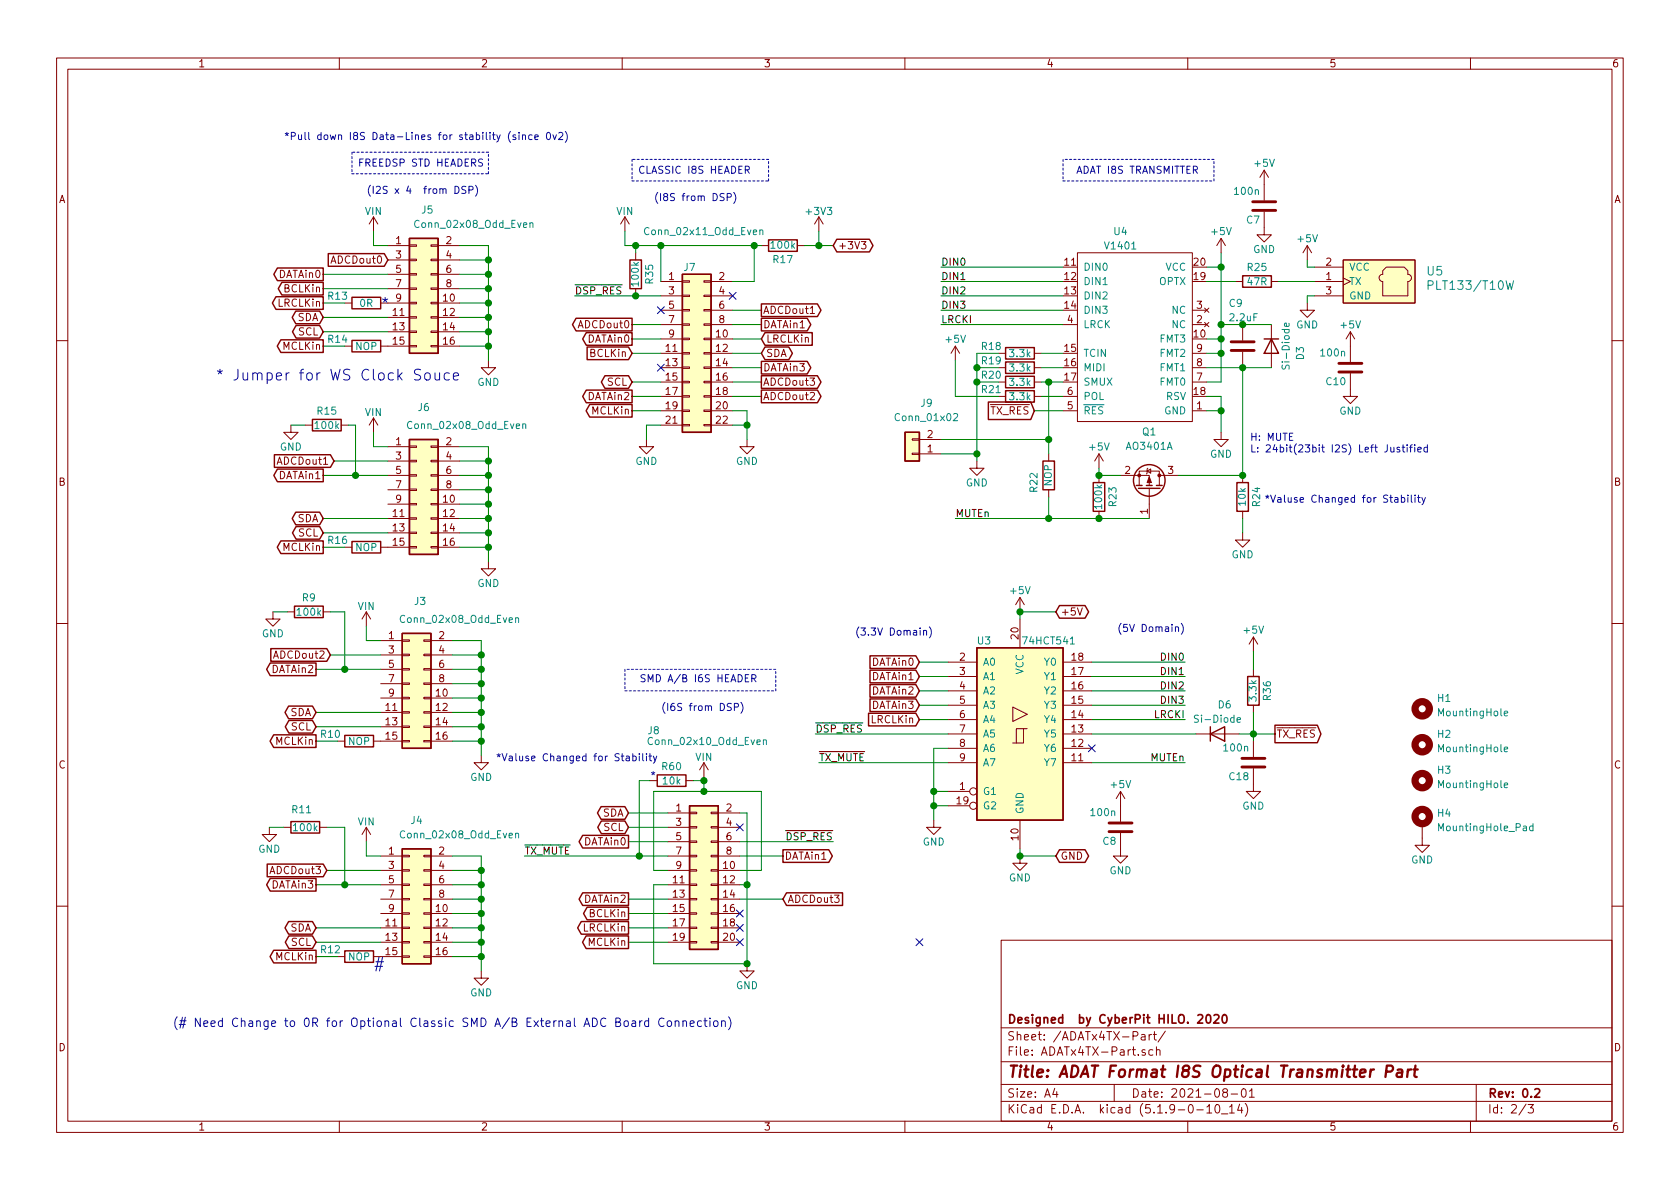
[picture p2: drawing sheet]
EESchema Schematic File Version 4
EELAYER 30 0
EELAYER END
$Descr A4 11693 8268
encoding utf-8
Sheet 2 3
Title "ADAT Format I8S Optical Transmitter Part"
Date "2021-08-01"
Rev "0.2"
Comp "Designed  by CyberPit HILO. 2020"
Comment1 ""
Comment2 ""
Comment3 ""
Comment4 ""
$EndDescr
$Comp
L power:GND #PWR013
U 1 1
P 3400 2500
F 0 "#PWR013" H 3400 2250 50  0001 C CNN
F 1 "GND" H 3400 2350 50  0000 C CNN
F 2 "" H 3400 2500 50  0000 C CNN
F 3 "" H 3400 2500 50  0000 C CNN
	1    3400 2500
	1    0    0    -1  
$EndComp
Wire Wire Line
	3200 2400 3400 2400
Wire Wire Line
	3400 1700 3400 1800
Wire Wire Line
	3200 2300 3400 2300
Connection ~ 3400 2400
Wire Wire Line
	3200 2200 3400 2200
Connection ~ 3400 2300
Wire Wire Line
	3200 2100 3400 2100
Connection ~ 3400 2200
Wire Wire Line
	3200 2000 3400 2000
Connection ~ 3400 2100
Wire Wire Line
	3200 1900 3400 1900
Connection ~ 3400 2000
Wire Wire Line
	3200 1800 3400 1800
Connection ~ 3400 1900
Wire Wire Line
	3200 1700 3400 1700
Connection ~ 3400 1800
$Comp
L power:GND #PWR022
U 1 1
P 8800 1575
F 0 "#PWR022" H 8800 1325 50  0001 C CNN
F 1 "GND" H 8800 1425 50  0000 C CNN
F 2 "" H 8800 1575 50  0000 C CNN
F 3 "" H 8800 1575 50  0000 C CNN
	1    8800 1575
	1    0    0    -1  
$EndComp
Text GLabel 2250 2400 0    51   Output ~ 0
MCLKin
Text GLabel 2250 2100 0    51   Output ~ 0
LRCLKin
$Comp
L freeDSPx-ADAPTER-rescue:VIN #PWR09
U 1 1
P 2600 1600
F 0 "#PWR09" H 2600 1450 50  0001 C CNN
F 1 "VIN" H 2600 1740 50  0000 C CNN
F 2 "" H 2600 1600 60  0000 C CNN
F 3 "" H 2600 1600 60  0000 C CNN
	1    2600 1600
	1    0    0    -1  
$EndComp
Wire Wire Line
	2700 1700 2600 1700
Wire Wire Line
	2600 1700 2600 1600
$Comp
L power:GND #PWR016
U 1 1
P 4500 3050
F 0 "#PWR016" H 4500 2800 50  0001 C CNN
F 1 "GND" H 4500 2900 50  0000 C CNN
F 2 "" H 4500 3050 50  0000 C CNN
F 3 "" H 4500 3050 50  0000 C CNN
	1    4500 3050
	1    0    0    -1  
$EndComp
$Comp
L power:GND #PWR019
U 1 1
P 5200 3050
F 0 "#PWR019" H 5200 2800 50  0001 C CNN
F 1 "GND" H 5200 2900 50  0000 C CNN
F 2 "" H 5200 3050 50  0000 C CNN
F 3 "" H 5200 3050 50  0000 C CNN
	1    5200 3050
	1    0    0    -1  
$EndComp
Wire Wire Line
	5100 2850 5200 2850
Wire Wire Line
	5200 2850 5200 2950
Wire Wire Line
	5100 2950 5200 2950
Connection ~ 5200 2950
Wire Wire Line
	4600 2950 4500 2950
Wire Wire Line
	4500 2950 4500 3050
Text GLabel 4400 2850 0    51   Output ~ 0
MCLKin
Wire Wire Line
	5100 1950 5250 1950
Wire Wire Line
	5250 1950 5250 1700
Wire Wire Line
	5250 1700 4600 1700
Wire Wire Line
	4600 1700 4600 1950
Text GLabel 4400 2450 0    51   Input ~ 0
BCLKin
Text GLabel 4400 2350 0    51   Output ~ 0
DATAin0
Text GLabel 5300 2250 2    51   Output ~ 0
DATAin1
Text GLabel 5300 2350 2    51   Input ~ 0
LRCLKin
Text GLabel 5300 2150 2    51   Output ~ 0
ADCDout1
Text GLabel 2250 1900 0    51   Output ~ 0
DATAin0
Text GLabel 5300 2450 2    51   BiDi ~ 0
SDA
Text GLabel 4400 2650 0    51   BiDi ~ 0
SCL
Text GLabel 2250 2300 0    51   BiDi ~ 0
SCL
Text GLabel 2250 2200 0    51   BiDi ~ 0
SDA
$Comp
L power:GND #PWR014
U 1 1
P 3400 3900
F 0 "#PWR014" H 3400 3650 50  0001 C CNN
F 1 "GND" H 3400 3750 50  0000 C CNN
F 2 "" H 3400 3900 50  0000 C CNN
F 3 "" H 3400 3900 50  0000 C CNN
	1    3400 3900
	1    0    0    -1  
$EndComp
Wire Wire Line
	3200 3800 3400 3800
Wire Wire Line
	3400 3100 3400 3200
Wire Wire Line
	3200 3700 3400 3700
Connection ~ 3400 3800
Wire Wire Line
	3200 3600 3400 3600
Connection ~ 3400 3700
Wire Wire Line
	3200 3500 3400 3500
Connection ~ 3400 3600
Wire Wire Line
	3200 3400 3400 3400
Connection ~ 3400 3500
Wire Wire Line
	3200 3300 3400 3300
Connection ~ 3400 3400
Wire Wire Line
	3200 3200 3400 3200
Connection ~ 3400 3300
Wire Wire Line
	3200 3100 3400 3100
Connection ~ 3400 3200
$Comp
L freeDSPx-ADAPTER-rescue:VIN #PWR010
U 1 1
P 2600 3000
F 0 "#PWR010" H 2600 2850 50  0001 C CNN
F 1 "VIN" H 2600 3140 50  0000 C CNN
F 2 "" H 2600 3000 60  0000 C CNN
F 3 "" H 2600 3000 60  0000 C CNN
	1    2600 3000
	1    0    0    -1  
$EndComp
Wire Wire Line
	2700 3100 2600 3100
Wire Wire Line
	2600 3100 2600 3000
Text GLabel 2250 3300 0    51   Output ~ 0
DATAin1
$Comp
L power:GND #PWR011
U 1 1
P 3350 5250
F 0 "#PWR011" H 3350 5000 50  0001 C CNN
F 1 "GND" H 3350 5100 50  0000 C CNN
F 2 "" H 3350 5250 50  0000 C CNN
F 3 "" H 3350 5250 50  0000 C CNN
	1    3350 5250
	1    0    0    -1  
$EndComp
Wire Wire Line
	3150 5150 3350 5150
Wire Wire Line
	3350 4450 3350 4550
Wire Wire Line
	3150 5050 3350 5050
Connection ~ 3350 5150
Wire Wire Line
	3150 4950 3350 4950
Connection ~ 3350 5050
Wire Wire Line
	3150 4850 3350 4850
Connection ~ 3350 4950
Wire Wire Line
	3150 4750 3350 4750
Connection ~ 3350 4850
Wire Wire Line
	3150 4650 3350 4650
Connection ~ 3350 4750
Wire Wire Line
	3150 4550 3350 4550
Connection ~ 3350 4650
Wire Wire Line
	3150 4450 3350 4450
Connection ~ 3350 4550
$Comp
L freeDSPx-ADAPTER-rescue:VIN #PWR07
U 1 1
P 2550 4350
F 0 "#PWR07" H 2550 4200 50  0001 C CNN
F 1 "VIN" H 2550 4490 50  0000 C CNN
F 2 "" H 2550 4350 60  0000 C CNN
F 3 "" H 2550 4350 60  0000 C CNN
	1    2550 4350
	1    0    0    -1  
$EndComp
Wire Wire Line
	2650 4450 2550 4450
Wire Wire Line
	2550 4450 2550 4350
Text GLabel 2200 4650 0    51   Output ~ 0
DATAin2
$Comp
L power:GND #PWR012
U 1 1
P 3350 6750
F 0 "#PWR012" H 3350 6500 50  0001 C CNN
F 1 "GND" H 3350 6600 50  0000 C CNN
F 2 "" H 3350 6750 50  0000 C CNN
F 3 "" H 3350 6750 50  0000 C CNN
	1    3350 6750
	1    0    0    -1  
$EndComp
Wire Wire Line
	3150 6650 3350 6650
Wire Wire Line
	3350 5950 3350 6050
Wire Wire Line
	3150 6550 3350 6550
Connection ~ 3350 6650
Wire Wire Line
	3150 6450 3350 6450
Connection ~ 3350 6550
Wire Wire Line
	3150 6350 3350 6350
Connection ~ 3350 6450
Wire Wire Line
	3150 6250 3350 6250
Connection ~ 3350 6350
Wire Wire Line
	3150 6150 3350 6150
Connection ~ 3350 6250
Wire Wire Line
	3150 6050 3350 6050
Connection ~ 3350 6150
Wire Wire Line
	3150 5950 3350 5950
Connection ~ 3350 6050
$Comp
L freeDSPx-ADAPTER-rescue:VIN #PWR08
U 1 1
P 2550 5850
F 0 "#PWR08" H 2550 5700 50  0001 C CNN
F 1 "VIN" H 2550 5990 50  0000 C CNN
F 2 "" H 2550 5850 60  0000 C CNN
F 3 "" H 2550 5850 60  0000 C CNN
	1    2550 5850
	1    0    0    -1  
$EndComp
Wire Wire Line
	2650 5950 2550 5950
Wire Wire Line
	2550 5950 2550 5850
Text GLabel 2200 6150 0    51   Output ~ 0
DATAin3
$Comp
L Device:C C7
U 1 1
P 8800 1425
F 0 "C7" H 8825 1525 50  0000 L CNN
F 1 "100n" H 8825 1325 50  0000 L CNN
F 2 "fdsp_capacitor:C_0805_HandSoldering" H 8838 1275 50  0001 C CNN
F 3 "http://cdn-reichelt.de/documents/datenblatt/B300/X7R-G0805%23YAG.pdf" H 8800 1425 50  0001 C CNN
F 4 "X7R-G0805 100N" H 8800 1425 60  0001 C CNN "Reichelt_Best_Nr"
	1    8800 1425
	-1   0    0    1   
$EndComp
Wire Wire Line
	3400 2400 3400 2500
Wire Wire Line
	3400 2300 3400 2400
Wire Wire Line
	3400 2200 3400 2300
Wire Wire Line
	3400 2100 3400 2200
Wire Wire Line
	3400 2000 3400 2100
Wire Wire Line
	3400 1900 3400 2000
Wire Wire Line
	3400 1800 3400 1900
Wire Wire Line
	5200 2950 5200 3050
Wire Wire Line
	5250 1700 5300 1700
Wire Wire Line
	3400 3800 3400 3900
Wire Wire Line
	3400 3700 3400 3800
Wire Wire Line
	3400 3600 3400 3700
Wire Wire Line
	3400 3500 3400 3600
Wire Wire Line
	3400 3400 3400 3500
Wire Wire Line
	3400 3300 3400 3400
Wire Wire Line
	3400 3200 3400 3300
Wire Wire Line
	3350 5150 3350 5250
Wire Wire Line
	3350 5050 3350 5150
Wire Wire Line
	3350 4950 3350 5050
Wire Wire Line
	3350 4850 3350 4950
Wire Wire Line
	3350 4750 3350 4850
Wire Wire Line
	3350 4650 3350 4750
Wire Wire Line
	3350 4550 3350 4650
Wire Wire Line
	3350 6650 3350 6750
Wire Wire Line
	3350 6550 3350 6650
Wire Wire Line
	3350 6450 3350 6550
Wire Wire Line
	3350 6350 3350 6450
Wire Wire Line
	3350 6250 3350 6350
Wire Wire Line
	3350 6150 3350 6250
Wire Wire Line
	3350 6050 3350 6150
$Comp
L PLT133-T10W:PLT133-T10W U5
U 1 1
P 9600 2100
F 0 "U5" H 9275 2325 60  0000 R CNN
F 1 "PLT133/T10W" H 9275 2225 60  0000 R CNN
F 2 "MyLibrary:PLT133-T10W" H 9600 2100 60  0001 C CNN
F 3 "" H 9600 2100 60  0000 C CNN
	1    9600 2100
	-1   0    0    -1  
$EndComp
$Comp
L Connector_Generic:Conn_02x08_Odd_Even J5
U 1 1
P 2900 2000
F 0 "J5" H 2975 2550 50  0000 C CNN
F 1 "Conn_02x08_Odd_Even" H 3300 2450 50  0000 C CNN
F 2 "Connector_IDC:IDC-Header_2x08_P2.54mm_Vertical" H 2900 2000 50  0001 C CNN
F 3 "~" H 2900 2000 50  0001 C CNN
	1    2900 2000
	1    0    0    -1  
$EndComp
$Comp
L Connector_Generic:Conn_02x08_Odd_Even J3
U 1 1
P 2850 4750
F 0 "J3" H 2925 5325 50  0000 C CNN
F 1 "Conn_02x08_Odd_Even" H 3200 5200 50  0000 C CNN
F 2 "Connector_IDC:IDC-Header_2x08_P2.54mm_Vertical" H 2850 4750 50  0001 C CNN
F 3 "~" H 2850 4750 50  0001 C CNN
	1    2850 4750
	1    0    0    -1  
$EndComp
$Comp
L Connector_Generic:Conn_02x08_Odd_Even J4
U 1 1
P 2850 6250
F 0 "J4" H 2900 6800 50  0000 C CNN
F 1 "Conn_02x08_Odd_Even" H 3200 6700 50  0000 C CNN
F 2 "Connector_IDC:IDC-Header_2x08_P2.54mm_Vertical" H 2850 6250 50  0001 C CNN
F 3 "~" H 2850 6250 50  0001 C CNN
	1    2850 6250
	1    0    0    -1  
$EndComp
$Comp
L Connector_Generic:Conn_02x10_Odd_Even J8
U 1 1
P 4850 6050
F 0 "J8" H 4550 7025 50  0000 C CNN
F 1 "Conn_02x10_Odd_Even" H 4925 6950 50  0000 C CNN
F 2 "Connector_IDC:IDC-Header_2x10_P2.54mm_Vertical" H 4850 6050 50  0001 C CNN
F 3 "~" H 4850 6050 50  0001 C CNN
	1    4850 6050
	1    0    0    -1  
$EndComp
$Comp
L Connector_Generic:Conn_02x11_Odd_Even J7
U 1 1
P 4800 2450
F 0 "J7" H 4800 3050 50  0000 C CNN
F 1 "Conn_02x11_Odd_Even" H 4900 3300 50  0000 C CNN
F 2 "Connector_IDC:IDC-Header_2x13_P2.54mm_Vertical" H 4800 2450 50  0001 C CNN
F 3 "~" H 4800 2450 50  0001 C CNN
	1    4800 2450
	1    0    0    -1  
$EndComp
$Comp
L My_Library:V1401 U4
U 1 1
P 7800 2000
F 0 "U4" H 7800 2400 50  0000 C CNN
F 1 "V1401" H 7800 2300 50  0000 C CNN
F 2 "Package_SO:SOP-20_7.5x12.8mm_P1.27mm" H 7800 975 50  0001 C CNN
F 3 "https://www.coolaudio.com/docs/COOLAUDIO_V1401_DATASHEET.pdf" H 7800 2325 50  0001 C CNN
	1    7800 2000
	1    0    0    -1  
$EndComp
$Comp
L Device:R R13
U 1 1
P 2550 2100
F 0 "R13" V 2500 1900 50  0000 C CNN
F 1 "0R" V 2550 2100 50  0000 C CNN
F 2 "fdsp_resistor:R_0805_HandSoldering" V 2480 2100 50  0001 C CNN
F 3 "~" H 2550 2100 50  0001 C CNN
	1    2550 2100
	0    1    1    0   
$EndComp
$Comp
L Device:R R14
U 1 1
P 2550 2400
F 0 "R14" V 2500 2200 50  0000 C CNN
F 1 "NOP" V 2550 2400 50  0000 C CNN
F 2 "fdsp_resistor:R_0805_HandSoldering" V 2480 2400 50  0001 C CNN
F 3 "~" H 2550 2400 50  0001 C CNN
	1    2550 2400
	0    1    1    0   
$EndComp
Wire Wire Line
	2250 2100 2400 2100
Wire Wire Line
	2700 2200 2250 2200
Wire Wire Line
	2250 2300 2700 2300
Wire Wire Line
	2400 2400 2250 2400
Text GLabel 2200 5150 0    51   Output ~ 0
MCLKin
$Comp
L Device:R R9
U 1 1
P 2150 4250
F 0 "R9" V 2050 4250 50  0000 C CNN
F 1 "100k" V 2150 4250 50  0000 C CNN
F 2 "fdsp_resistor:R_0805_HandSoldering" V 2080 4250 50  0001 C CNN
F 3 "~" H 2150 4250 50  0001 C CNN
	1    2150 4250
	0    1    1    0   
$EndComp
$Comp
L Device:R R10
U 1 1
P 2500 5150
F 0 "R10" V 2450 4950 50  0000 C CNN
F 1 "NOP" V 2500 5150 50  0000 C CNN
F 2 "fdsp_resistor:R_0805_HandSoldering" V 2430 5150 50  0001 C CNN
F 3 "~" H 2500 5150 50  0001 C CNN
	1    2500 5150
	0    1    1    0   
$EndComp
Wire Wire Line
	2350 5150 2200 5150
Text GLabel 2200 6650 0    51   Output ~ 0
MCLKin
$Comp
L Device:R R11
U 1 1
P 2125 5750
F 0 "R11" V 2000 5725 50  0000 C CNN
F 1 "100k" V 2125 5750 50  0000 C CNN
F 2 "fdsp_resistor:R_0805_HandSoldering" V 2055 5750 50  0001 C CNN
F 3 "~" H 2125 5750 50  0001 C CNN
	1    2125 5750
	0    1    1    0   
$EndComp
$Comp
L Device:R R12
U 1 1
P 2500 6650
F 0 "R12" V 2450 6450 50  0000 C CNN
F 1 "NOP" V 2500 6650 50  0000 C CNN
F 2 "fdsp_resistor:R_0805_HandSoldering" V 2430 6650 50  0001 C CNN
F 3 "~" H 2500 6650 50  0001 C CNN
	1    2500 6650
	0    1    1    0   
$EndComp
Wire Wire Line
	2350 6650 2200 6650
Text GLabel 2250 3800 0    51   Output ~ 0
MCLKin
$Comp
L Device:R R15
U 1 1
P 2275 2950
F 0 "R15" V 2175 2950 50  0000 C CNN
F 1 "100k" V 2275 2950 50  0000 C CNN
F 2 "fdsp_resistor:R_0805_HandSoldering" V 2205 2950 50  0001 C CNN
F 3 "~" H 2275 2950 50  0001 C CNN
	1    2275 2950
	0    1    1    0   
$EndComp
$Comp
L Device:R R16
U 1 1
P 2550 3800
F 0 "R16" V 2500 3600 50  0000 C CNN
F 1 "NOP" V 2550 3800 50  0000 C CNN
F 2 "fdsp_resistor:R_0805_HandSoldering" V 2480 3800 50  0001 C CNN
F 3 "~" H 2550 3800 50  0001 C CNN
	1    2550 3800
	0    1    1    0   
$EndComp
Wire Wire Line
	2400 3800 2250 3800
$Comp
L Connector_Generic:Conn_02x08_Odd_Even J6
U 1 1
P 2900 3400
F 0 "J6" H 2950 3975 50  0000 C CNN
F 1 "Conn_02x08_Odd_Even" H 3250 3850 50  0000 C CNN
F 2 "Connector_IDC:IDC-Header_2x08_P2.54mm_Vertical" H 2900 3400 50  0001 C CNN
F 3 "~" H 2900 3400 50  0001 C CNN
	1    2900 3400
	1    0    0    -1  
$EndComp
Text GLabel 2700 1800 0    51   Input ~ 0
ADCDout0
Text GLabel 2300 4550 0    51   Input ~ 0
ADCDout2
Text GLabel 2275 6050 0    51   Input ~ 0
ADCDout3
Text GLabel 2325 3200 0    51   Input ~ 0
ADCDout1
Text GLabel 2250 2000 0    51   Output ~ 0
BCLKin
Wire Wire Line
	2250 2000 2700 2000
Text GLabel 2200 5050 0    51   BiDi ~ 0
SCL
Text GLabel 2200 4950 0    51   BiDi ~ 0
SDA
Wire Wire Line
	2650 4950 2200 4950
Wire Wire Line
	2200 5050 2650 5050
Text GLabel 2200 6550 0    51   BiDi ~ 0
SCL
Text GLabel 2200 6450 0    51   BiDi ~ 0
SDA
Wire Wire Line
	2650 6450 2200 6450
Wire Wire Line
	2200 6550 2650 6550
Text GLabel 2250 3700 0    51   BiDi ~ 0
SCL
Text GLabel 2250 3600 0    51   BiDi ~ 0
SDA
Wire Wire Line
	2700 3600 2250 3600
Wire Wire Line
	2250 3700 2700 3700
Wire Wire Line
	2250 3300 2475 3300
Wire Wire Line
	2200 6150 2400 6150
Wire Wire Line
	2200 4650 2400 4650
Wire Wire Line
	2250 1900 2700 1900
Wire Wire Line
	5300 2350 5100 2350
Wire Wire Line
	5300 2450 5100 2450
Wire Wire Line
	4400 2650 4600 2650
Wire Wire Line
	4400 2450 4600 2450
NoConn ~ 5100 2050
Wire Wire Line
	4400 2850 4600 2850
Wire Wire Line
	5100 2250 5300 2250
Wire Wire Line
	4400 2350 4600 2350
NoConn ~ 4600 2550
Text GLabel 4400 2750 0    51   Output ~ 0
DATAin2
Wire Wire Line
	4400 2750 4600 2750
Text GLabel 5300 2550 2    51   Output ~ 0
DATAin3
Wire Wire Line
	5300 2550 5100 2550
NoConn ~ 4600 2150
Text GLabel 5300 2650 2    51   Output ~ 0
ADCDout3
Text GLabel 5300 2750 2    51   Output ~ 0
ADCDout2
Wire Wire Line
	5100 2750 5300 2750
Wire Wire Line
	5100 2650 5300 2650
Text GLabel 4400 2250 0    51   Output ~ 0
ADCDout0
Wire Wire Line
	5100 2150 5300 2150
Wire Wire Line
	4400 2250 4600 2250
Connection ~ 5250 1700
$Comp
L Device:R R25
U 1 1
P 8750 1950
F 0 "R25" V 8650 1950 50  0000 C CNN
F 1 "47R" V 8750 1950 50  0000 C CNN
F 2 "fdsp_resistor:R_0805_HandSoldering" V 8680 1950 50  0001 C CNN
F 3 "~" H 8750 1950 50  0001 C CNN
	1    8750 1950
	0    1    1    0   
$EndComp
Wire Wire Line
	8400 1950 8600 1950
Wire Wire Line
	8900 1950 9150 1950
$Comp
L power:GND #PWR035
U 1 1
P 9100 2100
F 0 "#PWR035" H 9100 1850 50  0001 C CNN
F 1 "GND" H 9100 1950 50  0000 C CNN
F 2 "" H 9100 2100 50  0000 C CNN
F 3 "" H 9100 2100 50  0000 C CNN
	1    9100 2100
	1    0    0    -1  
$EndComp
Wire Wire Line
	9150 1850 9100 1850
Wire Wire Line
	9100 1850 9100 1800
Wire Wire Line
	9150 2050 9100 2050
Wire Wire Line
	9100 2050 9100 2100
$Comp
L power:GND #PWR037
U 1 1
P 9400 2700
F 0 "#PWR037" H 9400 2450 50  0001 C CNN
F 1 "GND" H 9400 2550 50  0000 C CNN
F 2 "" H 9400 2700 50  0000 C CNN
F 3 "" H 9400 2700 50  0000 C CNN
	1    9400 2700
	1    0    0    -1  
$EndComp
$Comp
L Device:C C10
U 1 1
P 9400 2550
F 0 "C10" H 9425 2650 50  0000 L CNN
F 1 "100n" H 9425 2450 50  0000 L CNN
F 2 "fdsp_capacitor:C_0805_HandSoldering" H 9438 2400 50  0001 C CNN
F 3 "http://cdn-reichelt.de/documents/datenblatt/B300/X7R-G0805%23YAG.pdf" H 9400 2550 50  0001 C CNN
F 4 "X7R-G0805 100N" H 9400 2550 60  0001 C CNN "Reichelt_Best_Nr"
	1    9400 2550
	-1   0    0    1   
$EndComp
Wire Wire Line
	8400 1850 8500 1850
Wire Wire Line
	8500 1850 8500 1750
Wire Wire Line
	8400 2850 8500 2850
Wire Wire Line
	8500 2850 8500 3000
$Comp
L power:GND #PWR032
U 1 1
P 8500 3000
F 0 "#PWR032" H 8500 2750 50  0001 C CNN
F 1 "GND" H 8500 2850 50  0000 C CNN
F 2 "" H 8500 3000 50  0000 C CNN
F 3 "" H 8500 3000 50  0000 C CNN
	1    8500 3000
	1    0    0    -1  
$EndComp
Wire Wire Line
	8400 2750 8500 2750
Wire Wire Line
	8500 2750 8500 2850
Connection ~ 8500 2850
Wire Wire Line
	8400 2650 8500 2650
Wire Wire Line
	8500 2650 8500 2450
Connection ~ 8500 1850
Wire Wire Line
	8400 2450 8500 2450
Connection ~ 8500 2450
Wire Wire Line
	8500 2450 8500 2350
Wire Wire Line
	8400 2350 8500 2350
Connection ~ 8500 2350
Wire Wire Line
	8500 2350 8500 2250
Wire Wire Line
	8400 2550 8650 2550
$Comp
L Device:R R24
U 1 1
P 8650 3450
F 0 "R24" V 8550 3450 50  0000 C CNN
F 1 "10k" V 8650 3450 50  0000 C CNN
F 2 "fdsp_resistor:R_0805_HandSoldering" V 8580 3450 50  0001 C CNN
F 3 "~" H 8650 3450 50  0001 C CNN
	1    8650 3450
	-1   0    0    1   
$EndComp
Wire Wire Line
	8650 2250 8500 2250
Connection ~ 8500 2250
Wire Wire Line
	8500 2250 8500 1850
Wire Wire Line
	8650 2550 8650 3300
Connection ~ 8650 2550
$Comp
L Device:C C9
U 1 1
P 8650 2400
F 0 "C9" H 8550 2700 50  0000 L CNN
F 1 "2.2uF" H 8550 2600 50  0000 L CNN
F 2 "fdsp_capacitor:C_0805_HandSoldering" H 8688 2250 50  0001 C CNN
F 3 "~" H 8650 2400 50  0001 C CNN
	1    8650 2400
	1    0    0    -1  
$EndComp
$Comp
L power:GND #PWR018
U 1 1
P 5200 6700
F 0 "#PWR018" H 5200 6450 50  0001 C CNN
F 1 "GND" H 5200 6550 50  0000 C CNN
F 2 "" H 5200 6700 50  0000 C CNN
F 3 "" H 5200 6700 50  0000 C CNN
	1    5200 6700
	1    0    0    -1  
$EndComp
Wire Wire Line
	8200 3300 8650 3300
Connection ~ 8650 3300
Wire Wire Line
	8650 3600 8650 3700
$Comp
L Device:D D3
U 1 1
P 8850 2400
F 0 "D3" H 8900 2200 50  0000 C CNN
F 1 "Si-Diode" H 8850 2300 50  0000 C CNN
F 2 "Diode_SMD:D_SOD-123" H 8850 2400 50  0001 C CNN
F 3 "~" H 8850 2400 50  0001 C CNN
	1    8850 2400
	0    -1   1    0   
$EndComp
Text Notes 8700 3150 0    50   ~ 0
H: MUTE\nL: 24bit(23bit I2S) Left Justified
$Comp
L Transistor_FET:AO3401A Q1
U 1 1
P 8000 3400
F 0 "Q1" V 8400 3400 50  0000 C CNN
F 1 "AO3401A" V 8300 3400 50  0000 C CNN
F 2 "Package_TO_SOT_SMD:SOT-23" H 8200 3325 50  0001 L CIN
F 3 "http://www.aosmd.com/pdfs/datasheet/AO3401A.pdf" H 8000 3400 50  0001 L CNN
	1    8000 3400
	0    1    -1   0   
$EndComp
Wire Wire Line
	8650 2250 8850 2250
Connection ~ 8650 2250
Wire Wire Line
	8850 2550 8650 2550
$Comp
L Device:R R23
U 1 1
P 7650 3450
F 0 "R23" V 7550 3450 50  0000 C CNN
F 1 "100k" V 7650 3450 50  0000 C CNN
F 2 "fdsp_resistor:R_0805_HandSoldering" V 7580 3450 50  0001 C CNN
F 3 "~" H 7650 3450 50  0001 C CNN
	1    7650 3450
	-1   0    0    1   
$EndComp
Wire Wire Line
	7800 3300 7650 3300
Wire Wire Line
	7650 3600 8000 3600
Wire Wire Line
	7650 3600 7300 3600
Connection ~ 7650 3600
Wire Wire Line
	7650 3300 7650 3250
Connection ~ 7650 3300
Wire Wire Line
	4650 5950 4450 5950
Wire Wire Line
	4650 6150 4550 6150
Wire Wire Line
	4550 6150 4550 6700
Wire Wire Line
	5200 5650 5200 6150
$Comp
L freeDSPx-ADAPTER-rescue:VIN #PWR017
U 1 1
P 4900 5400
F 0 "#PWR017" H 4900 5250 50  0001 C CNN
F 1 "VIN" H 4900 5540 50  0000 C CNN
F 2 "" H 4900 5400 60  0000 C CNN
F 3 "" H 4900 5400 60  0000 C CNN
	1    4900 5400
	1    0    0    -1  
$EndComp
Wire Wire Line
	4900 5500 4550 5500
Wire Wire Line
	4550 5500 4550 6050
Wire Wire Line
	4550 6050 4650 6050
Connection ~ 4900 5500
Wire Wire Line
	5200 5650 5150 5650
Wire Wire Line
	5150 6150 5200 6150
Connection ~ 5200 6150
NoConn ~ 5150 6450
NoConn ~ 5150 6350
Text GLabel 7200 2850 0    51   Input ~ 0
~TX_RES
Wire Wire Line
	7200 2850 7400 2850
Text GLabel 4375 5750 0    51   BiDi ~ 0
SCL
Text GLabel 4375 5650 0    51   BiDi ~ 0
SDA
Wire Wire Line
	4650 5650 4375 5650
Wire Wire Line
	4375 5750 4650 5750
$Comp
L power:GND #PWR033
U 1 1
P 8650 3700
F 0 "#PWR033" H 8650 3450 50  0001 C CNN
F 1 "GND" H 8650 3550 50  0000 C CNN
F 2 "" H 8650 3700 50  0000 C CNN
F 3 "" H 8650 3700 50  0000 C CNN
	1    8650 3700
	1    0    0    -1  
$EndComp
Text GLabel 4375 6250 0    51   Output ~ 0
DATAin2
Text GLabel 5450 6250 2    51   Input ~ 0
ADCDout3
Wire Wire Line
	5450 6250 5150 6250
Text GLabel 4375 6350 0    51   Output ~ 0
BCLKin
Wire Wire Line
	4375 6350 4650 6350
Text GLabel 5450 5950 2    51   Output ~ 0
DATAin1
Wire Wire Line
	5150 5950 5450 5950
Wire Wire Line
	4375 6250 4650 6250
Text GLabel 4375 5850 0    51   Output ~ 0
DATAin0
Wire Wire Line
	4375 5850 4650 5850
Text Notes 1500 2650 0    75   ~ 0
* Jumper for WS Clock Souce
Text Notes 2650 2150 0    75   ~ 0
*
Text Notes 2490 1160 0    50   ~ 0
FREEDSP STD HEADERS
Wire Notes Line
	2450 1050 2450 1200
Wire Notes Line
	2450 1200 3400 1200
Wire Notes Line
	3400 1200 3400 1050
Wire Notes Line
	3400 1050 2450 1050
Text Notes 4440 1210 0    50   ~ 0
CLASSIC I8S HEADER
Wire Notes Line
	4400 1100 4400 1250
Wire Notes Line
	4400 1250 5350 1250
Wire Notes Line
	5350 1250 5350 1100
Wire Notes Line
	5350 1100 4400 1100
Text Notes 4450 4750 0    50   ~ 0
SMD A/B I6S HEADER
Wire Notes Line
	4350 4650 4350 4800
Wire Notes Line
	5400 4800 5400 4650
Wire Notes Line
	5400 4650 4350 4650
Wire Notes Line
	4350 4800 5400 4800
Text Notes 7490 1210 0    50   ~ 0
ADAT I8S TRANSMITTER
Wire Notes Line
	7400 1100 7400 1250
Wire Notes Line
	8450 1250 8450 1100
Wire Notes Line
	8450 1100 7400 1100
Wire Notes Line
	7400 1250 8450 1250
$Comp
L power:GND #PWR025
U 1 1
P 6800 3200
F 0 "#PWR025" H 6800 2950 50  0001 C CNN
F 1 "GND" H 6800 3050 50  0000 C CNN
F 2 "" H 6800 3200 50  0000 C CNN
F 3 "" H 6800 3200 50  0000 C CNN
	1    6800 3200
	1    0    0    -1  
$EndComp
Wire Wire Line
	6800 2450 6800 2550
Wire Wire Line
	6800 2450 6950 2450
Wire Wire Line
	6950 2550 6800 2550
Connection ~ 6800 2550
Wire Wire Line
	6800 2550 6800 2650
Wire Wire Line
	6950 2650 6800 2650
Connection ~ 6800 2650
Wire Wire Line
	6800 2650 6800 3150
Wire Wire Line
	6650 2750 6650 2500
$Comp
L Device:R R18
U 1 1
P 7100 2450
F 0 "R18" V 7050 2250 50  0000 C CNN
F 1 "3.3k" V 7100 2450 50  0000 C CNN
F 2 "fdsp_resistor:R_0805_HandSoldering" V 7030 2450 50  0001 C CNN
F 3 "~" H 7100 2450 50  0001 C CNN
	1    7100 2450
	0    1    1    0   
$EndComp
Wire Wire Line
	7250 2450 7400 2450
$Comp
L Device:R R19
U 1 1
P 7100 2550
F 0 "R19" V 7050 2350 50  0000 C CNN
F 1 "3.3k" V 7100 2550 50  0000 C CNN
F 2 "fdsp_resistor:R_0805_HandSoldering" V 7030 2550 50  0001 C CNN
F 3 "~" H 7100 2550 50  0001 C CNN
	1    7100 2550
	0    1    1    0   
$EndComp
Wire Wire Line
	7250 2550 7400 2550
$Comp
L Device:R R20
U 1 1
P 7100 2650
F 0 "R20" V 7050 2450 50  0000 C CNN
F 1 "3.3k" V 7100 2650 50  0000 C CNN
F 2 "fdsp_resistor:R_0805_HandSoldering" V 7030 2650 50  0001 C CNN
F 3 "~" H 7100 2650 50  0001 C CNN
	1    7100 2650
	0    1    1    0   
$EndComp
Wire Wire Line
	7250 2650 7300 2650
$Comp
L Device:R R21
U 1 1
P 7100 2750
F 0 "R21" V 7050 2550 50  0000 C CNN
F 1 "3.3k" V 7100 2750 50  0000 C CNN
F 2 "fdsp_resistor:R_0805_HandSoldering" V 7030 2750 50  0001 C CNN
F 3 "~" H 7100 2750 50  0001 C CNN
	1    7100 2750
	0    1    1    0   
$EndComp
Wire Wire Line
	6950 2750 6650 2750
$Comp
L Connector_Generic:Conn_01x02 J9
U 1 1
P 6350 3150
F 0 "J9" H 6250 2800 50  0000 C CNN
F 1 "Conn_01x02" H 6250 2900 50  0000 C CNN
F 2 "Connector_PinHeader_2.54mm:PinHeader_1x02_P2.54mm_Vertical" H 6350 3150 50  0001 C CNN
F 3 "~" H 6350 3150 50  0001 C CNN
	1    6350 3150
	-1   0    0    1   
$EndComp
Wire Wire Line
	6550 3050 7300 3050
Wire Wire Line
	6550 3150 6800 3150
Connection ~ 6800 3150
Wire Wire Line
	6800 3150 6800 3200
Wire Wire Line
	7250 2750 7400 2750
Wire Wire Line
	7300 3050 7300 2650
Connection ~ 7300 2650
Wire Wire Line
	7300 2650 7400 2650
$Comp
L Device:R R22
U 1 1
P 7300 3300
F 0 "R22" V 7400 3350 50  0000 C CNN
F 1 "NOP" V 7300 3300 50  0000 C CNN
F 2 "fdsp_resistor:R_0805_HandSoldering" V 7230 3300 50  0001 C CNN
F 3 "~" H 7300 3300 50  0001 C CNN
	1    7300 3300
	-1   0    0    1   
$EndComp
Connection ~ 7300 3600
Wire Wire Line
	7300 3600 6650 3600
Wire Wire Line
	7300 3450 7300 3600
Wire Wire Line
	7300 3150 7300 3050
Connection ~ 7300 3050
Text Notes 4600 4950 0    50   ~ 0
(I6S from DSP)
Text Notes 4550 1400 0    50   ~ 0
(I8S from DSP)
Text Notes 2550 1350 0    50   ~ 0
(I2S x 4  from DSP)
Text GLabel 4375 6450 0    51   Output ~ 0
LRCLKin
Wire Wire Line
	4375 6450 4650 6450
Text GLabel 4375 6550 0    51   Output ~ 0
MCLKin
Wire Wire Line
	4375 6550 4650 6550
Text Notes 1200 7150 0    59   ~ 0
(# Need Change to 0R for Optional Classic SMD A/B External ADC Board Connection)
Text Notes 2600 6750 0    75   ~ 0
#
Wire Wire Line
	5200 6150 5200 6700
NoConn ~ 5150 6550
$Comp
L power:+5V #PWR?
U 1 1
P 8500 1750
AR Path="/62C6BD8E" Ref="#PWR?"  Part="1" 
AR Path="/60262604/62C6BD8E" Ref="#PWR031"  Part="1" 
F 0 "#PWR031" H 8500 1600 50  0001 C CNN
F 1 "+5V" H 8500 1900 50  0000 C CNN
F 2 "" H 8500 1750 50  0001 C CNN
F 3 "" H 8500 1750 50  0001 C CNN
	1    8500 1750
	1    0    0    -1  
$EndComp
$Comp
L power:+5V #PWR?
U 1 1
P 9100 1800
AR Path="/62C83484" Ref="#PWR?"  Part="1" 
AR Path="/60262604/62C83484" Ref="#PWR034"  Part="1" 
F 0 "#PWR034" H 9100 1650 50  0001 C CNN
F 1 "+5V" H 9100 1950 50  0000 C CNN
F 2 "" H 9100 1800 50  0001 C CNN
F 3 "" H 9100 1800 50  0001 C CNN
	1    9100 1800
	1    0    0    -1  
$EndComp
$Comp
L power:+5V #PWR?
U 1 1
P 9400 2400
AR Path="/62C9B157" Ref="#PWR?"  Part="1" 
AR Path="/60262604/62C9B157" Ref="#PWR036"  Part="1" 
F 0 "#PWR036" H 9400 2250 50  0001 C CNN
F 1 "+5V" H 9400 2550 50  0000 C CNN
F 2 "" H 9400 2400 50  0001 C CNN
F 3 "" H 9400 2400 50  0001 C CNN
	1    9400 2400
	1    0    0    -1  
$EndComp
$Comp
L power:+5V #PWR?
U 1 1
P 7650 3250
AR Path="/62CB2F18" Ref="#PWR?"  Part="1" 
AR Path="/60262604/62CB2F18" Ref="#PWR028"  Part="1" 
F 0 "#PWR028" H 7650 3100 50  0001 C CNN
F 1 "+5V" H 7650 3400 50  0000 C CNN
F 2 "" H 7650 3250 50  0001 C CNN
F 3 "" H 7650 3250 50  0001 C CNN
	1    7650 3250
	1    0    0    -1  
$EndComp
$Comp
L power:+5V #PWR?
U 1 1
P 6650 2500
AR Path="/62CCA5C3" Ref="#PWR?"  Part="1" 
AR Path="/60262604/62CCA5C3" Ref="#PWR024"  Part="1" 
F 0 "#PWR024" H 6650 2350 50  0001 C CNN
F 1 "+5V" H 6650 2650 50  0000 C CNN
F 2 "" H 6650 2500 50  0001 C CNN
F 3 "" H 6650 2500 50  0001 C CNN
	1    6650 2500
	1    0    0    -1  
$EndComp
$Comp
L 74xx:74HCT541 U3
U 1 1
P 7100 5100
F 0 "U3" H 6850 5750 50  0000 C CNN
F 1 "74HCT541" H 7300 5750 50  0000 C CNN
F 2 "Myfootprints:TSSOP-20_W4.4mm" H 7100 5100 50  0001 C CNN
F 3 "http://www.ti.com/lit/gpn/sn74HCT541" H 7100 5100 50  0001 C CNN
	1    7100 5100
	1    0    0    -1  
$EndComp
$Comp
L power:+5V #PWR?
U 1 1
P 7100 4250
AR Path="/62CE020C" Ref="#PWR?"  Part="1" 
AR Path="/60262604/62CE020C" Ref="#PWR026"  Part="1" 
F 0 "#PWR026" H 7100 4100 50  0001 C CNN
F 1 "+5V" H 7100 4400 50  0000 C CNN
F 2 "" H 7100 4250 50  0001 C CNN
F 3 "" H 7100 4250 50  0001 C CNN
	1    7100 4250
	1    0    0    -1  
$EndComp
Wire Wire Line
	7100 4250 7100 4300
$Comp
L power:GND #PWR027
U 1 1
P 7100 5950
F 0 "#PWR027" H 7100 5700 50  0001 C CNN
F 1 "GND" H 7100 5800 50  0000 C CNN
F 2 "" H 7100 5950 50  0000 C CNN
F 3 "" H 7100 5950 50  0000 C CNN
	1    7100 5950
	1    0    0    -1  
$EndComp
Text GLabel 6400 5000 0    51   Input ~ 0
LRCLKin
Text GLabel 6400 4900 0    51   Input ~ 0
DATAin3
Text GLabel 6400 4700 0    51   Input ~ 0
DATAin1
Text GLabel 6400 4800 0    51   Input ~ 0
DATAin2
Text GLabel 6400 4600 0    51   Input ~ 0
DATAin0
Text Label 6650 3600 0    50   ~ 0
MUTEn
Wire Wire Line
	7600 5300 8250 5300
Text Label 8250 5300 2    50   ~ 0
MUTEn
Wire Wire Line
	5700 5300 6600 5300
Wire Wire Line
	7600 4600 8250 4600
Text Label 8250 4600 2    50   ~ 0
DIN0
Wire Wire Line
	7600 4700 8250 4700
Text Label 8250 4700 2    50   ~ 0
DIN1
Wire Wire Line
	7600 4800 8250 4800
Text Label 8250 4800 2    50   ~ 0
DIN2
Wire Wire Line
	7600 4900 8250 4900
Text Label 8250 4900 2    50   ~ 0
DIN3
Wire Wire Line
	7600 5000 8250 5000
Text Label 8250 5000 2    50   ~ 0
LRCKI
Text Label 6550 1850 0    50   ~ 0
DIN0
Text Label 6550 1950 0    50   ~ 0
DIN1
Text Label 6550 2050 0    50   ~ 0
DIN2
Text Label 6550 2150 0    50   ~ 0
DIN3
Text Label 6550 2250 0    50   ~ 0
LRCKI
Wire Wire Line
	6550 1850 7400 1850
Wire Wire Line
	6550 1950 7400 1950
Wire Wire Line
	6550 2050 7400 2050
Wire Wire Line
	6550 2150 7400 2150
Wire Wire Line
	6550 2250 7400 2250
Wire Wire Line
	6400 4600 6600 4600
Wire Wire Line
	6400 4700 6600 4700
Wire Wire Line
	6400 4800 6600 4800
Wire Wire Line
	6400 4900 6600 4900
Wire Wire Line
	6400 5000 6600 5000
$Comp
L power:GND #PWR023
U 1 1
P 6500 5700
F 0 "#PWR023" H 6500 5450 50  0001 C CNN
F 1 "GND" H 6500 5550 50  0000 C CNN
F 2 "" H 6500 5700 50  0000 C CNN
F 3 "" H 6500 5700 50  0000 C CNN
	1    6500 5700
	1    0    0    -1  
$EndComp
Wire Wire Line
	6600 5500 6500 5500
Wire Wire Line
	6500 5500 6500 5600
Wire Wire Line
	6600 5600 6500 5600
Connection ~ 6500 5600
Wire Wire Line
	6500 5600 6500 5700
$Comp
L power:GND #PWR030
U 1 1
P 7800 5900
F 0 "#PWR030" H 7800 5650 50  0001 C CNN
F 1 "GND" H 7800 5750 50  0000 C CNN
F 2 "" H 7800 5900 50  0000 C CNN
F 3 "" H 7800 5900 50  0000 C CNN
	1    7800 5900
	1    0    0    -1  
$EndComp
$Comp
L Device:C C8
U 1 1
P 7800 5750
F 0 "C8" H 7825 5850 50  0000 L CNN
F 1 "100n" H 7825 5650 50  0000 L CNN
F 2 "fdsp_capacitor:C_0805_HandSoldering" H 7838 5600 50  0001 C CNN
F 3 "http://cdn-reichelt.de/documents/datenblatt/B300/X7R-G0805%23YAG.pdf" H 7800 5750 50  0001 C CNN
F 4 "X7R-G0805 100N" H 7800 5750 60  0001 C CNN "Reichelt_Best_Nr"
	1    7800 5750
	-1   0    0    1   
$EndComp
$Comp
L power:+5V #PWR?
U 1 1
P 7800 5600
AR Path="/62E170AA" Ref="#PWR?"  Part="1" 
AR Path="/60262604/62E170AA" Ref="#PWR029"  Part="1" 
F 0 "#PWR029" H 7800 5450 50  0001 C CNN
F 1 "+5V" H 7800 5750 50  0000 C CNN
F 2 "" H 7800 5600 50  0001 C CNN
F 3 "" H 7800 5600 50  0001 C CNN
	1    7800 5600
	1    0    0    -1  
$EndComp
NoConn ~ 5150 5750
NoConn ~ 6400 6550
NoConn ~ 7600 5200
Connection ~ 6500 5500
Wire Wire Line
	6600 5200 6500 5200
Wire Wire Line
	6500 5200 6500 5500
Wire Wire Line
	5300 6050 5300 5500
Wire Wire Line
	5150 6050 5300 6050
Wire Wire Line
	4900 5500 5300 5500
Connection ~ 5200 6700
Wire Wire Line
	4550 6700 5200 6700
Text GLabel 7350 4250 2    51   BiDi ~ 0
+5V
Wire Wire Line
	7100 4250 7350 4250
Connection ~ 7100 4250
Text GLabel 7350 5950 2    51   BiDi ~ 0
GND
Wire Wire Line
	7100 5950 7350 5950
Wire Wire Line
	7100 5900 7100 5950
Connection ~ 7100 5950
$Comp
L Mechanical:MountingHole H?
U 1 1
P 9900 4925
AR Path="/603863A7" Ref="H?"  Part="1" 
AR Path="/60262604/603863A7" Ref="H1"  Part="1" 
F 0 "H1" H 10000 5000 50  0000 L CNN
F 1 "MountingHole" H 10000 4900 50  0000 L CNN
F 2 "Mounting_Holes:MountingHole_3.2mm_M3" H 9900 4925 50  0001 C CNN
F 3 "~" H 9900 4925 50  0001 C CNN
	1    9900 4925
	1    0    0    -1  
$EndComp
$Comp
L Mechanical:MountingHole H?
U 1 1
P 9900 5175
AR Path="/603863AD" Ref="H?"  Part="1" 
AR Path="/60262604/603863AD" Ref="H2"  Part="1" 
F 0 "H2" H 10000 5250 50  0000 L CNN
F 1 "MountingHole" H 10000 5150 50  0000 L CNN
F 2 "Mounting_Holes:MountingHole_3.2mm_M3" H 9900 5175 50  0001 C CNN
F 3 "~" H 9900 5175 50  0001 C CNN
	1    9900 5175
	1    0    0    -1  
$EndComp
$Comp
L Mechanical:MountingHole_Pad H?
U 1 1
P 9900 5725
AR Path="/603863B3" Ref="H?"  Part="1" 
AR Path="/60262604/603863B3" Ref="H4"  Part="1" 
F 0 "H4" H 10000 5800 50  0000 L CNN
F 1 "MountingHole_Pad" H 10000 5700 50  0000 L CNN
F 2 "Mounting_Holes:MountingHole_3.2mm_M3_Pad_Via" H 9900 5725 50  0001 C CNN
F 3 "~" H 9900 5725 50  0001 C CNN
	1    9900 5725
	1    0    0    -1  
$EndComp
$Comp
L Mechanical:MountingHole H?
U 1 1
P 9900 5425
AR Path="/603863B9" Ref="H?"  Part="1" 
AR Path="/60262604/603863B9" Ref="H3"  Part="1" 
F 0 "H3" H 10000 5500 50  0000 L CNN
F 1 "MountingHole" H 10000 5400 50  0000 L CNN
F 2 "Mounting_Holes:MountingHole_3.2mm_M3" H 9900 5425 50  0001 C CNN
F 3 "~" H 9900 5425 50  0001 C CNN
	1    9900 5425
	1    0    0    -1  
$EndComp
$Comp
L power:GND #PWR04
U 1 1
P 9900 5825
F 0 "#PWR04" H 9900 5575 50  0001 C CNN
F 1 "GND" H 9900 5675 50  0000 C CNN
F 2 "" H 9900 5825 50  0000 C CNN
F 3 "" H 9900 5825 50  0000 C CNN
	1    9900 5825
	1    0    0    -1  
$EndComp
Text Notes 5950 4425 0    50   ~ 0
(3.3V Domain)
Text Notes 7775 4400 0    50   ~ 0
(5V Domain)
Text GLabel 8875 5100 2    51   Output ~ 0
~TX_RES
$Comp
L Device:R R36
U 1 1
P 8725 4800
F 0 "R36" V 8625 4800 50  0000 C CNN
F 1 "3.3k" V 8725 4800 50  0000 C CNN
F 2 "fdsp_resistor:R_0805_HandSoldering" V 8655 4800 50  0001 C CNN
F 3 "~" H 8725 4800 50  0001 C CNN
	1    8725 4800
	-1   0    0    1   
$EndComp
Connection ~ 5700 1700
Wire Wire Line
	5700 1700 5800 1700
Text GLabel 5800 1700 2    51   BiDi ~ 0
+3V3
$Comp
L Device:R R17
U 1 1
P 5450 1700
F 0 "R17" V 5350 1700 50  0000 C CNN
F 1 "100k" V 5450 1700 50  0000 C CNN
F 2 "fdsp_resistor:R_0805_HandSoldering" V 5380 1700 50  0001 C CNN
F 3 "~" H 5450 1700 50  0001 C CNN
	1    5450 1700
	0    -1   -1   0   
$EndComp
$Comp
L power:+3V3 #PWR020
U 1 1
P 5700 1600
F 0 "#PWR020" H 5700 1450 50  0001 C CNN
F 1 "+3V3" H 5700 1740 50  0000 C CNN
F 2 "" H 5700 1600 60  0000 C CNN
F 3 "" H 5700 1600 60  0000 C CNN
	1    5700 1600
	1    0    0    -1  
$EndComp
Wire Wire Line
	5700 1700 5700 1600
Wire Wire Line
	5600 1700 5700 1700
Wire Wire Line
	4350 1700 4350 1600
$Comp
L freeDSPx-ADAPTER-rescue:VIN #PWR015
U 1 1
P 4350 1600
F 0 "#PWR015" H 4350 1450 50  0001 C CNN
F 1 "VIN" H 4350 1740 50  0000 C CNN
F 2 "" H 4350 1600 60  0000 C CNN
F 3 "" H 4350 1600 60  0000 C CNN
	1    4350 1600
	1    0    0    -1  
$EndComp
$Comp
L power:+5V #PWR?
U 1 1
P 8725 4525
AR Path="/603AB55C" Ref="#PWR?"  Part="1" 
AR Path="/60262604/603AB55C" Ref="#PWR06"  Part="1" 
F 0 "#PWR06" H 8725 4375 50  0001 C CNN
F 1 "+5V" H 8725 4675 50  0000 C CNN
F 2 "" H 8725 4525 50  0001 C CNN
F 3 "" H 8725 4525 50  0001 C CNN
	1    8725 4525
	1    0    0    -1  
$EndComp
Wire Wire Line
	4000 2050 4425 2050
Text Label 4000 2050 0    50   ~ 0
~DSP_RES
Wire Wire Line
	5675 5100 6600 5100
Text Label 5675 5100 0    50   ~ 0
~DSP_RES
$Comp
L power:GND #PWR068
U 1 1
P 8725 5450
F 0 "#PWR068" H 8725 5200 50  0001 C CNN
F 1 "GND" H 8725 5300 50  0000 C CNN
F 2 "" H 8725 5450 50  0000 C CNN
F 3 "" H 8725 5450 50  0000 C CNN
	1    8725 5450
	1    0    0    -1  
$EndComp
$Comp
L Device:C C18
U 1 1
P 8725 5300
F 0 "C18" H 8750 5400 50  0000 L CNN
F 1 "100n" H 8750 5200 50  0000 L CNN
F 2 "fdsp_capacitor:C_0805_HandSoldering" H 8763 5150 50  0001 C CNN
F 3 "http://cdn-reichelt.de/documents/datenblatt/B300/X7R-G0805%23YAG.pdf" H 8725 5300 50  0001 C CNN
F 4 "X7R-G0805 100N" H 8725 5300 60  0001 C CNN "Reichelt_Best_Nr"
	1    8725 5300
	-1   0    0    1   
$EndComp
Wire Wire Line
	8725 5150 8725 5100
Wire Wire Line
	8725 4650 8725 4525
Connection ~ 8725 5100
Wire Wire Line
	8725 5100 8725 4950
Wire Wire Line
	8725 5100 8875 5100
$Comp
L Device:D D6
U 1 1
P 8475 5100
F 0 "D6" H 8525 4900 50  0000 C CNN
F 1 "Si-Diode" H 8475 5000 50  0000 C CNN
F 2 "Diode_SMD:D_SOD-123" H 8475 5100 50  0001 C CNN
F 3 "~" H 8475 5100 50  0001 C CNN
	1    8475 5100
	1    0    0    1   
$EndComp
Wire Wire Line
	8625 5100 8725 5100
Wire Wire Line
	8325 5100 7600 5100
Text Label 5800 5850 2    50   ~ 0
~DSP_RES
Wire Wire Line
	5150 5850 5800 5850
Connection ~ 4600 1700
Wire Wire Line
	4350 1700 4425 1700
$Comp
L Device:R R35
U 1 1
P 4425 1900
F 0 "R35" V 4325 1900 50  0000 C CNN
F 1 "100k" V 4425 1900 50  0000 C CNN
F 2 "fdsp_resistor:R_0805_HandSoldering" V 4355 1900 50  0001 C CNN
F 3 "~" H 4425 1900 50  0001 C CNN
	1    4425 1900
	-1   0    0    1   
$EndComp
Connection ~ 4425 2050
Wire Wire Line
	4425 2050 4600 2050
Wire Wire Line
	4425 1750 4425 1700
Connection ~ 4425 1700
Wire Wire Line
	4425 1700 4600 1700
$Comp
L power:+5V #PWR?
U 1 1
P 8800 1275
AR Path="/606D53B6" Ref="#PWR?"  Part="1" 
AR Path="/60262604/606D53B6" Ref="#PWR0102"  Part="1" 
F 0 "#PWR0102" H 8800 1125 50  0001 C CNN
F 1 "+5V" H 8800 1425 50  0000 C CNN
F 2 "" H 8800 1275 50  0001 C CNN
F 3 "" H 8800 1275 50  0001 C CNN
	1    8800 1275
	1    0    0    -1  
$EndComp
$Comp
L Device:R R60
U 1 1
P 4675 5425
F 0 "R60" V 4575 5425 50  0000 C CNN
F 1 "10k" V 4675 5425 50  0000 C CNN
F 2 "fdsp_resistor:R_0805_HandSoldering" V 4605 5425 50  0001 C CNN
F 3 "~" H 4675 5425 50  0001 C CNN
	1    4675 5425
	0    1    1    0   
$EndComp
Wire Wire Line
	4900 5400 4900 5425
Wire Wire Line
	4825 5425 4900 5425
Connection ~ 4900 5425
Wire Wire Line
	4900 5425 4900 5500
Wire Wire Line
	4525 5425 4450 5425
Wire Wire Line
	4450 5425 4450 5950
Connection ~ 4450 5950
Wire Wire Line
	4450 5950 3650 5950
Text Label 5700 5300 0    50   ~ 0
~TX_MUTE
Text Label 3650 5950 0    50   ~ 0
~TX_MUTE
Wire Wire Line
	2425 2950 2475 2950
$Comp
L power:GND #PWR070
U 1 1
P 2025 2950
F 0 "#PWR070" H 2025 2700 50  0001 C CNN
F 1 "GND" H 2025 2800 50  0000 C CNN
F 2 "" H 2025 2950 50  0000 C CNN
F 3 "" H 2025 2950 50  0000 C CNN
	1    2025 2950
	1    0    0    -1  
$EndComp
Wire Wire Line
	2025 2950 2125 2950
Wire Wire Line
	2300 4250 2400 4250
$Comp
L power:GND #PWR069
U 1 1
P 1900 4250
F 0 "#PWR069" H 1900 4000 50  0001 C CNN
F 1 "GND" H 1900 4100 50  0000 C CNN
F 2 "" H 1900 4250 50  0000 C CNN
F 3 "" H 1900 4250 50  0000 C CNN
	1    1900 4250
	1    0    0    -1  
$EndComp
Wire Wire Line
	1900 4250 2000 4250
Wire Wire Line
	2325 3200 2700 3200
Wire Wire Line
	2300 4550 2650 4550
Wire Wire Line
	2475 2950 2475 3300
Connection ~ 2475 3300
Wire Wire Line
	2475 3300 2700 3300
Wire Wire Line
	2400 4250 2400 4650
Connection ~ 2400 4650
Wire Wire Line
	2400 4650 2650 4650
Wire Wire Line
	2275 5750 2400 5750
$Comp
L power:GND #PWR021
U 1 1
P 1875 5750
F 0 "#PWR021" H 1875 5500 50  0001 C CNN
F 1 "GND" H 1875 5600 50  0000 C CNN
F 2 "" H 1875 5750 50  0000 C CNN
F 3 "" H 1875 5750 50  0000 C CNN
	1    1875 5750
	1    0    0    -1  
$EndComp
Wire Wire Line
	1875 5750 1975 5750
Wire Wire Line
	2275 6050 2650 6050
Wire Wire Line
	2400 5750 2400 6150
Connection ~ 2400 6150
Wire Wire Line
	2400 6150 2650 6150
Text Notes 1975 975  0    50   ~ 0
*Pull down I8S Data-Lines for stability (since 0v2)
Text Notes 3450 5300 0    50   ~ 0
*Valuse Changed for Stability
Text Notes 4525 5425 0    50   ~ 0
*
Text Notes 8800 3500 0    50   ~ 0
*Valuse Changed for Stability
$EndSCHEMATC
